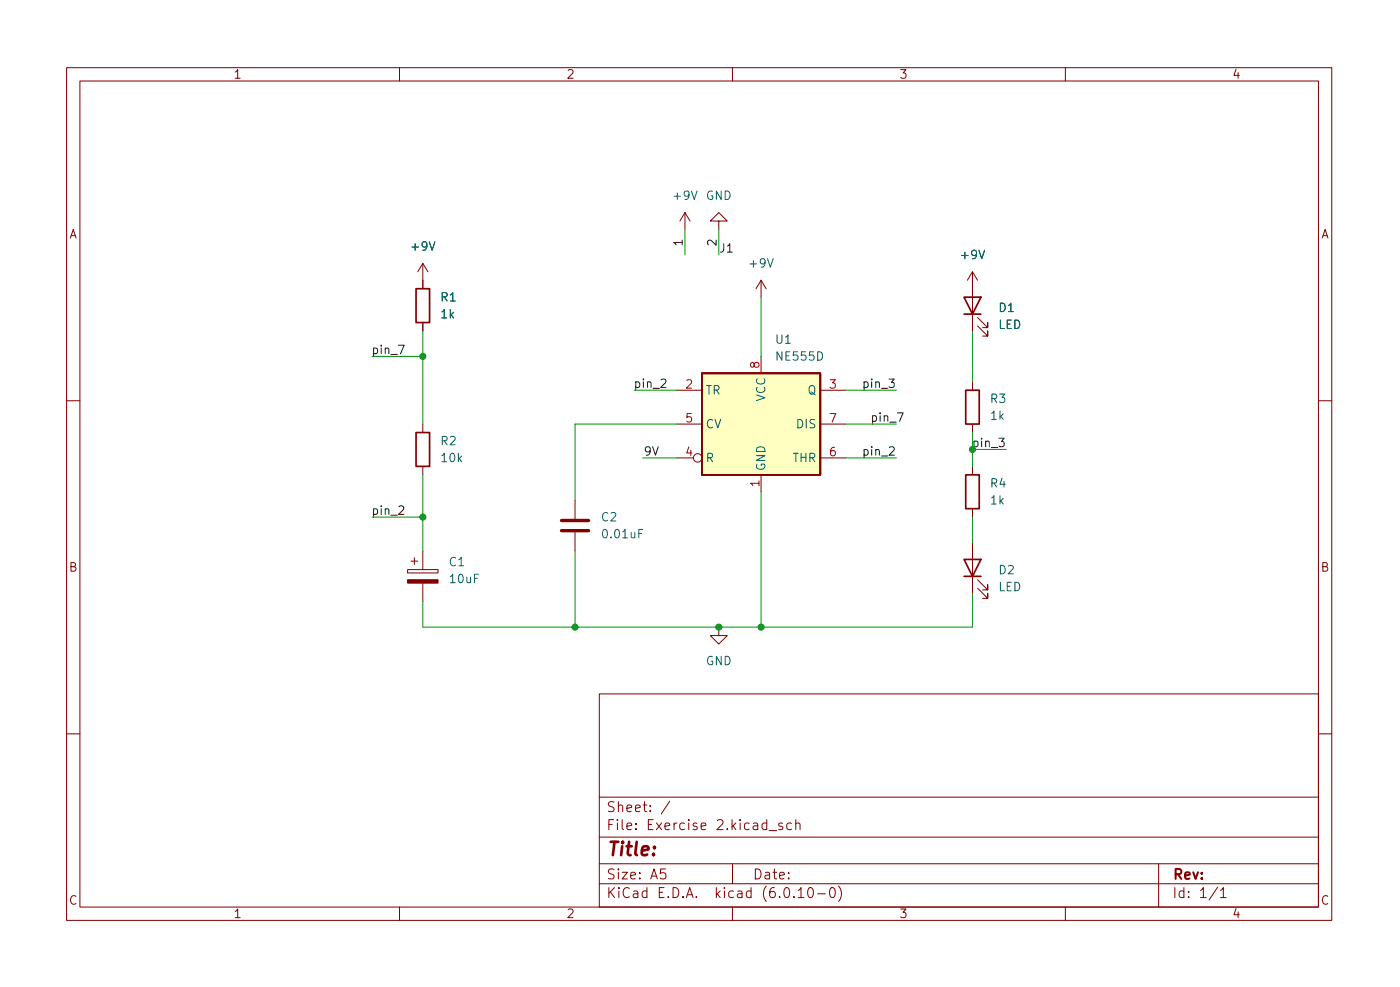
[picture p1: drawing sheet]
<svg xmlns="http://www.w3.org/2000/svg" width="210mm" height="148mm" viewBox="0 0 210 148" stroke-linecap="round" stroke-linejoin="round" font-family="sans-serif">
<g fill="none" stroke="#840000" stroke-width=".15">
<path d="M10 10.2h190v128h-190zM12 12.2h186v124h-186zM60 10.2v2M110 10.2v2M160 10.2v2M63.5 39.5v3.8M63.5 39.5l-.8 1.3M63.5 39.5l.8 1.3M102.9 31.9l-.8 1.3M102.9 31.9v2.6M102.9 31.9l.7 1.3M107.9 33.2h1.3l-1.3-1.3-1.2 1.3h1.2v1.3"/>
<path d="M63.5 48.4v1.3M101.6 58.6h3.8M114.3 42.1l-.8 1.2M114.3 42.1v2.5M114.3 53.5v2.5M114.3 42.1l.8 1.2M123.2 58.6h3.8M146 40.8v8.9M146 57.3v1.3M146 40.8l-.7 1.3M146 40.8l.8 1.3M146.8 48.9l1.5 1.6v-.8v.8h-.7"/>
<path d="M146.8 47.7l1.5 1.5v-.8v.8h-.7M10 60.2h2M63.5 63.7v1.2M63.5 70v1.3M86.4 75.1v2.8M86.4 79.9v2.8M101.6 68.7h2.5M101.6 63.7h3.8M114.3 71.3v2.5M123.2 68.7h3.8M123.2 63.7h3.8M146 63.7v1.2"/>
<path d="M146 70v1.3M146 76.4v1.2M198 60.2h2M61.2 85.5h4.6v.5h-4.6zM61.7 84.2h1M62.2 83.7v1M63.5 82.7v2.8M63.5 87.5v2.8M107.9 94.1v1.3h1.3l-1.3 1.3-1.2-1.3h1.2M146 81.4v7.7M146.8 88.3l1.5 1.5v-.7v.7h-.7M146.8 87l1.5 1.6v-.8v.8h-.7"/>
<path d="M10 110.2h2M90 104.2h108v32h-108zM90 119.7h108M198 110.2h2M60 136.2v2M90 132.7h108M90 129.7h108M90 125.7h108M99.9 130.4h-.7v.8l.2-.2 .5 .1 .1 .2-.1 .5-.2 .1h-.3l-.2-.1M100.6 120.3l-1.3 1.9M110 136.2v2M110 129.7v3"/>
<path d="M115.5 124.7h1.2M117.5 123.6l-.3-.1-.3 .3 .1 .2 .5 .1v.4h-.6M118.9 123.6l-.5-.1-.2 .3v.5l.1 .2h.6M119.5 123.7a.37 .37 0 0 1 .7 .1v.7M119.5 123v1.5M119.9 133.7l.4-.5v1.5M119.9 134.7h.8M121.5 133.3l.3-.1a.94 .94 0 0 1 0 1.5h-.1a1 1 0 0 1-.2-1.4zM122.8 134.2h1.1M124.8 133.3l.3-.1a.94 .94 0 0 1 0 1.5h-.2a1 1 0 0 1-.1-1.4zM125.9 133a1.72 1.72 0 0 1 0 2.3M160 136.2v2"/>
<path d="M174 129.7v6.5M182.9 133.2l-1.3 1.9M183.3 133.7l.4-.5v1.5M183.3 134.7h.9"/>
<circle cx="104.8" cy="68.7" r=".63"/>
</g>
<path d="M62.5 43.3h2v5.1h-2zM105.4 56h17.8v15.3h-17.8zM144.8 44.6h2.5l-1.3 2.6zM144.8 47.2h2.5M145 58.6h2.1v5.1h-2.1zM62.5 64.9h2v5.1h-2zM145 71.3h2.1v5.1h-2.1zM144.8 84h2.5l-1.3 2.5zM144.8 86.5h2.5" fill="none" stroke="#840000" stroke-width=".25"/>
<path d="M105.4 56h17.8v15.3h-17.8z" fill="#ffffc2" stroke="#ffffc2" stroke-width=".15"/>
<path d="M61.2 87h4.6v.5h-4.6z" fill="#840000" stroke="#840000" stroke-width=".15"/>
<path d="M84.3 79.7h4.1M84.3 78.1h4.1" fill="none" stroke="#840000" stroke-width=".51"/>
<g fill="none" stroke="#009600" stroke-width=".15">
<path d="M102.9 34.5v3.8M107.9 34.5v3.8M55.9 53.5h7.6M63.5 49.7v14M95.2 58.6h6.4M114.3 44.6v8.9M127 58.6h7.6M146 49.7v7.6M55.9 77.6h7.6M63.5 71.3v11.4M96.5 68.7h5.1M101.6 63.7h-15.2v11.4"/>
<path d="M114.3 73.8v20.3M127 68.7h7.6M127 63.7h7.6M146 64.9v5.1M146 77.6v3.8M146 67.5h5.1M86.4 82.7v11.4M146 89.1v5h-82.5v-3.8"/>
</g>
<g fill="#009600" stroke="#009600" stroke-width=".15">
<circle cx="63.5" cy="53.5" r=".46"/>
<circle cx="86.4" cy="94.1" r=".46"/>
<circle cx="63.5" cy="77.6" r=".46"/>
<circle cx="114.3" cy="94.1" r=".46"/>
<circle cx="107.9" cy="94.1" r=".46"/>
<circle cx="146" cy="67.5" r=".46"/>
</g>
<text font-size="2.8" fill="#840000" x="91" y="128.5">Title:</text>
<g font-size="2.1" fill="#840000">
<text x="91" y="124.6">File: Exercise 2.kicad_sch</text>
<text x="91" y="121.9">Sheet: /</text>
<text x="91" y="134.8">KiCad E.D.A. kicad (6.0.10-0)</text>
<text x="91" y="132">Size: A5</text>
<text x="113" y="132">Date:</text>
<text x="176" y="132">Rev:</text>
<text x="176" y="134.8">Id: 1/1</text>
</g>
<g font-size="1.8" fill="#840000">
<text x="35" y="11.8">1</text>
<text x="85" y="11.8">2</text>
<text x="135" y="11.8">3</text>
<text x="185" y="11.8">4</text>
<text x="10.3" y="35.8">A</text>
<text x="198.4" y="35.8">A</text>
<text x="10.3" y="85.8">B</text>
<text x="198.4" y="85.8">B</text>
<text x="10.3" y="135.8">C</text>
<text x="35" y="137.8">1</text>
<text x="85" y="137.8">2</text>
<text x="135" y="137.8">3</text>
<text x="185" y="137.8">4</text>
<text x="198.4" y="135.8">C</text>
</g>
<g font-size="1.8" fill="#006464">
<text x="101.3" y="30">+9V</text>
<text x="106" y="30">GND</text>
<text x="61.9" y="37.6">+9V</text>
<text x="112.7" y="40.2">+9V</text>
<text x="144.5" y="38.9">+9V</text>
<text x="66.2" y="45.2">R1</text>
<text x="66.3" y="47.8">1k</text>
<text x="150" y="46.8">D1</text>
<text x="116.5" y="51.6">U1</text>
<text x="149.9" y="49.4">LED</text>
<text x="105.9" y="59.2">TR</text>
<text x="116.7" y="54.1">NE555D</text>
<text x="121.3" y="59.2">Q</text>
<text x="105.9" y="64.3">CV</text>
<text x="114.9" y="60.3" transform="rotate(-90 114.9 60.3)">VCC</text>
<text x="119.7" y="64.3">DIS</text>
<text x="148.8" y="60.5">R3</text>
<text x="148.8" y="63">1k</text>
<text x="66.2" y="66.8">R2</text>
<text x="66.4" y="69.4">10k</text>
<text x="105.9" y="69.4">R</text>
<text x="114.9" y="70.8" transform="rotate(-90 114.9 70.8)">GND</text>
<text x="119" y="69.4">THR</text>
<text x="148.8" y="73.2">R4</text>
<text x="148.8" y="75.7">1k</text>
<text x="90.4" y="78.3">C2</text>
<text x="90.7" y="80.8">0.01uF</text>
<text x="67.5" y="85">C1</text>
<text x="67.7" y="87.5">10uF</text>
<text x="149.9" y="88.7">LED</text>
<text x="150" y="86.2">D2</text>
<text x="106" y="99.9">GND</text>
</g>
<g font-size="1.8" fill="#0f0f0f">
<text x="102.5" y="36.7" transform="rotate(-90 102.5 36.7)">1</text>
<text x="107.6" y="36.7" transform="rotate(-90 107.6 36.7)">2</text>
<text x="107.9" y="37.9">J1</text>
<text x="56.3" y="53.2">pin_7</text>
<text x="95.7" y="58.2">pin_2</text>
<text x="130" y="58.2">pin_3</text>
<text x="131.3" y="63.3">pin_7</text>
<text x="96.9" y="68.4">9V</text>
<text x="130" y="68.4">pin_2</text>
<text x="146.5" y="67.1">pin_3</text>
<text x="56.3" y="77.3">pin_2</text>
</g>
<g font-size="1.8" fill="#a90000">
<text x="103" y="58.3">2</text>
<text x="114" y="55.3" transform="rotate(-90 114 55.3)">8</text>
<text x="124.6" y="58.3">3</text>
<text x="103" y="63.4">5</text>
<text x="124.6" y="63.4">7</text>
<text x="103" y="68.5">4</text>
<text x="124.6" y="68.5">6</text>
<text x="114" y="73" transform="rotate(-90 114 73)">1</text>
</g>
</svg>
